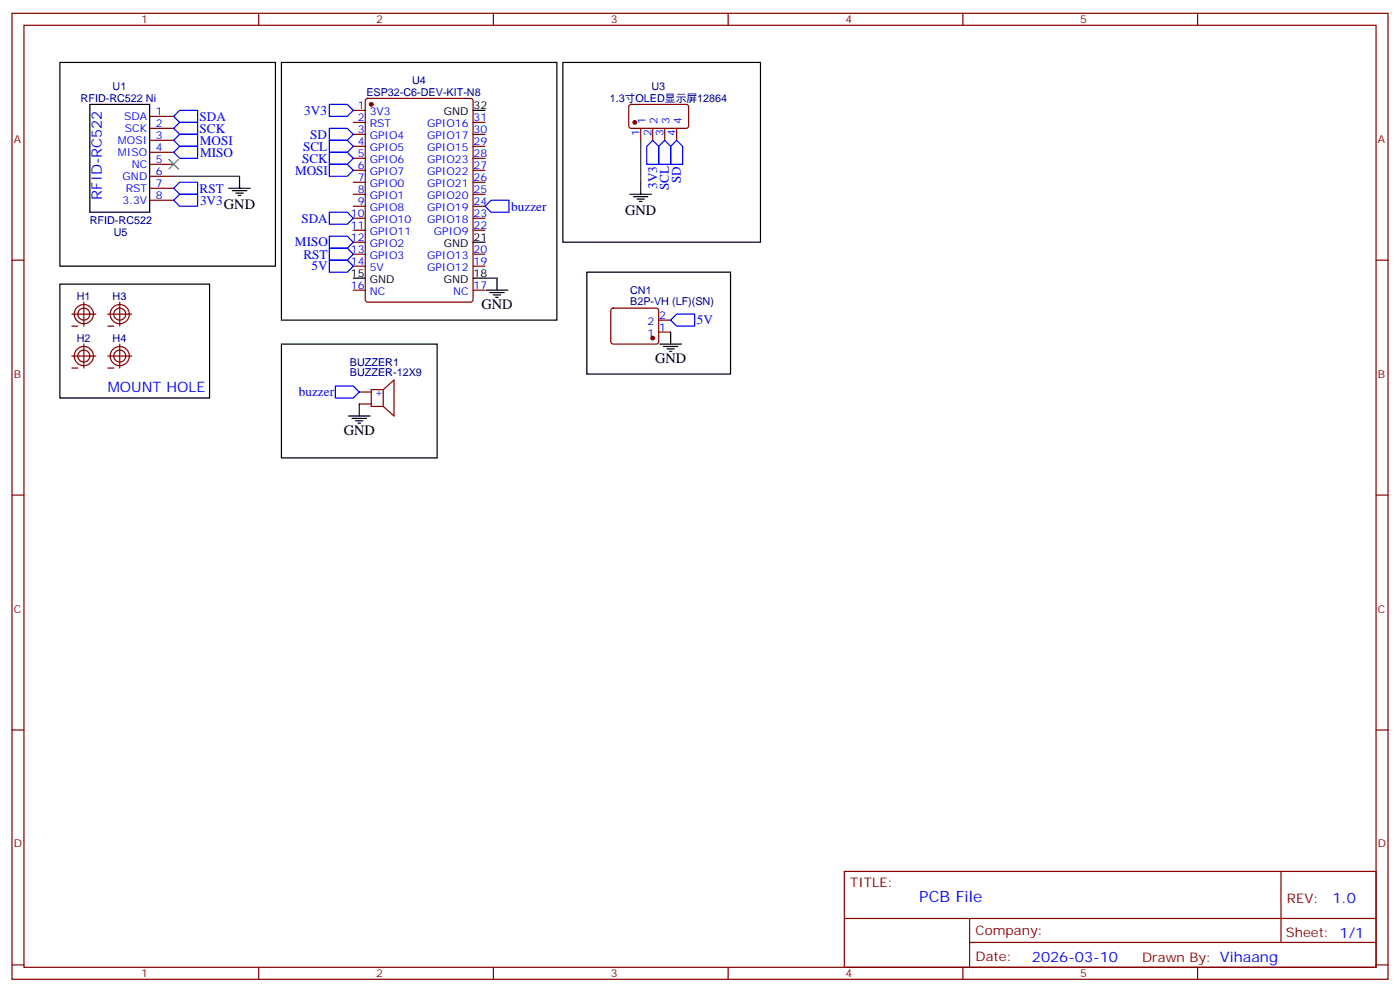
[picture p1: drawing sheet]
<svg xmlns="http://www.w3.org/2000/svg" width="412mm" height="292mm" viewBox="0 0 412 292" stroke-linecap="round" stroke-linejoin="round" font-family="sans-serif">
<g fill="none" stroke="#870000" stroke-width=".35">
<path d="M3.5 3.9h405.4v284.4h-405.4zM7.1 7.4h398.2v277.3h-398.2zM76.2 3.9v3.5M145.3 3.9v3.5M214.5 3.9v3.5M283.6 3.9v3.5M352.8 3.9v3.5M44.1 34.3h7.1M44.1 37.8h7.1M104.1 32.5h3.5M104.1 36h3.5M104.1 39.5h3.5"/>
<path d="M107.8 29.2l.5-.2h30.3l.7 .4v58.8l-.4 .7h-30.6l-.6-.4-.1-58.8zM139.3 36h3.6M139.3 39.5h3.6M185.4 30.9l.5-.2 16.5 .1 .4 .6v6l-.7 .4-16.5-.1-.4-.6v-5.7zM188.7 37.8v3.5M192.3 37.8v3.5M195.8 37.8v3.5M199.3 37.8v3.5M44.1 41.3h7.1M44.1 44.8h7.1M44.1 48.4h7.1M44.1 51.9h7.1"/>
<path d="M44.1 55.4h7.1M44.1 58.9h7.1M104.1 43.1h3.5M104.1 46.6h3.5M104.1 50.1h3.5M104.1 53.7h3.5M104.1 57.2h3.5M139.3 43.1h3.6M139.3 46.6h3.6M139.3 50.1h3.6M139.3 53.7h3.6M139.3 57.2h3.6"/>
<path d="M3.5 76.6h3.6M104.1 60.7h3.5M104.1 64.2h3.5M104.1 67.8h3.5M104.1 71.3h3.5M104.1 74.8h3.5M104.1 78.4h3.5M139.3 60.7h3.6M139.3 64.2h3.6M139.3 67.8h3.6M139.3 74.8h3.6M139.3 78.4h3.6"/>
<path d="M405.3 76.6h3.6M21.2 92.5h7M21.2 96h1.7M24.7 88.9v7.1M31.7 92.5h7.1M31.7 96h1.8M35.3 88.9v7.1M104.1 85.4h3.5M139.3 85.4h3.6M180.2 90.9l.4-.2h12.7l.5 .2 .2 .5v9.5l-.7 .4-13-.1-.4-.6v-9.2zM194 97.8h3.6M194 94.2h3.6"/>
<path d="M21.2 104.8h7M21.2 108.3h1.7M24.7 101.3v7M31.7 104.8h7.1M31.7 108.3h1.8M35.3 101.3v7M105.8 118.9h3.6M105.8 115.4h3.6M112.9 114.7h-3.5v4.9h3.5M112.9 114.7v4.9M112.9 114.7l3.2-2.8v10.5l-3.2-2.8M3.5 145.7h3.6"/>
<path d="M405.3 145.7h3.6M3.5 214.9h3.6M405.3 214.9h3.6M248.7 256.5h156.6v28.2h-156.6zM377.3 256.5v20.9M248.7 270.4h156.5M285.6 277.4h119.6M285.6 270.4v14.1M3.5 284h3.6M76.2 284.7v3.6M145.3 284.7v3.6M214.5 284.7v3.6"/>
<path d="M283.6 284.7v3.6M352.8 284.7v3.6M405.3 284h3.6"/>
<circle cx="24.7" cy="92.5" r="2.82"/>
<circle cx="24.7" cy="92.5" r="1.76"/>
<circle cx="35.3" cy="92.5" r="2.82"/>
<circle cx="35.3" cy="92.5" r="1.76"/>
<circle cx="24.7" cy="104.8" r="2.82"/>
<circle cx="24.7" cy="104.8" r="1.76"/>
<circle cx="35.3" cy="104.8" r="2.82"/>
<circle cx="35.3" cy="104.8" r="1.76"/>
</g>
<g fill="none" stroke="#000" stroke-width=".35">
<path d="M17.6 18.4h63.5v60h-63.5zM82.9 18.4h81.1v75.8h-81.1zM165.8 18.4h58.2v52.9h-58.2zM26.5 30.7h17.6v31.8h-17.6zM139.3 32.5h3.6M67.4 55.4h6.3M68.4 56.1h4.3M69.5 56.8h2.1M70.2 57.5h.7M70.6 51.9v3.5M185.6 57.2h6.3M186.6 57.9h4.3"/>
<path d="M187.7 58.6h2.1M188.4 59.3h.7M188.7 53.7v3.5M139.3 71.3h3.6M17.6 83.6h44.1v33.6h-44.1zM104.1 81.9h3.5M139.3 81.9h3.6M143.2 85.4h6.4M144.3 86.1h4.2M145.3 86.8h2.2M146 87.5h.8M146.4 81.9v3.5"/>
<path d="M172.9 80.1h42.3v30h-42.3zM197.6 97.8v3.5M82.9 101.3h45.9v33.5h-45.9zM105.8 118.9v3.5M194.4 101.3h6.3M195.4 102h4.3M196.5 102.7h2.1M197.2 103.4h.7M102.7 122.4h6.3M103.7 123.2h4.2M104.8 123.9h2.1M105.5 124.6h.7"/>
</g>
<g fill="#870000" stroke="#870000" stroke-width=".35">
<circle cx="187" cy="36" r=".53"/>
<circle cx="192.3" cy="99.5" r=".53"/>
<circle cx="109.4" cy="30.7" r=".53"/>
</g>
<g fill="none" stroke="#00f" stroke-width=".35">
<path d="M51.2 37.8l1.7-1.8h5.3v3.5h-5.3zM52.9 32.5h5.3v3.5h-5.3l-1.7-1.7zM97 30.7h5.3l1.8 1.8-1.8 1.8h-5.3zM97 37.8h5.3l1.8 1.7-1.8 1.8h-5.3zM51.2 58.9l1.7-1.7h5.3v3.5h-5.3zM51.2 55.4l1.7-1.7h5.3v3.5h-5.3zM51.2 44.8l1.7-1.7h5.3v3.5h-5.3zM51.2 41.3l1.7-1.8h5.3v3.6h-5.3zM97 41.3h5.3l1.8 1.8-1.8 1.7h-5.3zM97 48.4h5.3l1.8 1.7-1.8 1.8h-5.3zM97 44.8h5.3l1.8 1.8-1.8 1.8h-5.3zM192.3 41.3l1.7 1.8v5.3h-3.5v-5.3z"/>
<path d="M195.8 41.3l1.8 1.8v5.3h-3.6v-5.3zM199.3 41.3l1.8 1.8v5.3h-3.5v-5.3zM97 76.6h5.3l1.8 1.8-1.8 1.7h-5.3zM97 62.5h5.3l1.8 1.7-1.8 1.8h-5.3zM97 73.1h5.3l1.8 1.7-1.8 1.8h-5.3zM97 69.5h5.3l1.8 1.8-1.8 1.8h-5.3zM142.9 60.7l1.7-1.8h5.3v3.6h-5.3zM197.6 94.2l1.7-1.7h5.3v3.5h-5.3zM98.8 113.6h5.3l1.7 1.8-1.7 1.8h-5.3z"/>
</g>
<path d="M51.2 51.9h19.4M188.7 41.3v12.4M142.9 81.9h3.5" fill="none" stroke="#008700" stroke-width=".35"/>
<path d="M49.7 47l2.9 2.8M52.6 47l-2.9 2.8" fill="none" stroke="#3c3" stroke-width=".35"/>
<text font-size="4.6" fill="#00f" x="270.8" y="265.5">PCB File</text>
<g font-size="4.2" fill="#00f">
<text x="30" y="58.8" transform="rotate(-90 30 58.8)">RFID-RC522</text>
<text x="31.7" y="115.4">MOUNT HOLE</text>
<text x="392.5" y="265.8">1.0</text>
<text x="304" y="283.1">2026-03-10</text>
</g>
<g font-size="4.2">
<text x="66" y="61.5">GND</text>
<text x="184.1" y="63.3">GND</text>
<text x="141.8" y="91.1">GND</text>
<text x="193" y="106.9">GND</text>
<text x="101.2" y="128.1">GND</text>
</g>
<g font-size="3.9" fill="#00f">
<text x="58.8" y="35.5">SDA</text>
<text x="89.6" y="33.8">3V3</text>
<text x="58.8" y="39.1">SCK</text>
<text x="91.4" y="40.9">SD</text>
<text x="58.9" y="42.6">MOSI</text>
<text x="58.9" y="46.1">MISO</text>
<text x="89" y="47.9">SCK</text>
<text x="89.3" y="44.4">SCL</text>
<text x="86.9" y="51.4">MOSI</text>
<text x="200.6" y="53.9" transform="rotate(-90 200.6 53.9)">SD</text>
<text x="58.8" y="56.7">RST</text>
<text x="193.5" y="55.6" transform="rotate(-90 193.5 55.6)">3V3</text>
<text x="197" y="56" transform="rotate(-90 197 56)">SCL</text>
<text x="58.9" y="60.2">3V3</text>
<text x="88.8" y="65.5">SDA</text>
<text x="150.6" y="62">buzzer</text>
<text x="86.9" y="72.5">MISO</text>
<text x="89.4" y="76.1">RST</text>
<text x="91.7" y="79.6">5V</text>
<text x="205.3" y="95.5">5V</text>
<text x="88.1" y="116.6">buzzer</text>
</g>
<g font-size="3.9" fill="#800">
<text x="250.5" y="261.1">TITLE:</text>
<text x="379.1" y="265.8">REV:</text>
<text x="287.4" y="275.3">Company:</text>
<text x="378.7" y="275.9">Sheet: 1/1</text>
<text x="287.4" y="283">Date:</text>
<text x="336.4" y="283.1">Drawn By: Vihaang</text>
</g>
<g font-size="3.2" fill="#800">
<text x="41.6" y="6.9">1</text>
<text x="110.8" y="6.9">2</text>
<text x="179.9" y="6.9">3</text>
<text x="249.1" y="6.9">4</text>
<text x="318.2" y="6.9">5</text>
<text x="4.1" y="42">A</text>
<text x="405.9" y="42">A</text>
<text x="4.1" y="111.2">B</text>
<text x="405.9" y="111.2">B</text>
<text x="4.1" y="180.3">C</text>
<text x="405.9" y="180.3">C</text>
<text x="4.1" y="249.4">D</text>
<text x="405.9" y="249.4">D</text>
<text x="41.6" y="287.7">1</text>
<text x="110.8" y="287.7">2</text>
<text x="179.9" y="287.7">3</text>
<text x="249.1" y="287.7">4</text>
<text x="318.2" y="287.7">5</text>
</g>
<g font-size="3.2" fill="#000080">
<text x="33.2" y="26.6">U1</text>
<text x="107.9" y="28.3">ESP32-C6-DEV-KIT-N8</text>
<text x="121.4" y="24.7">U4</text>
<text x="191.9" y="26.5">U3</text>
<text x="23.8" y="30.1">RFID-RC522 Ni</text>
<text x="179.6" y="30.1">1.3寸OLED显示屏12864</text>
<text x="26.5" y="66">RFID-RC522</text>
<text x="33.5" y="69.5">U5</text>
<text x="22.6" y="88.4">H1</text>
<text x="33.2" y="88.3">H3</text>
<text x="185.6" y="89.6">B2P-VH (LF)(SN)</text>
<text x="185.6" y="86.5">CN1</text>
<text x="22.6" y="100.7">H2</text>
<text x="33.2" y="100.7">H4</text>
<text x="103.1" y="107.6">BUZZER1</text>
<text x="103.1" y="110.8">BUZZER-12X9</text>
</g>
<g font-size="3.2" fill="#00f">
<text x="36.6" y="35.3">SDA</text>
<text x="45.9" y="33.9">1</text>
<text x="105.4" y="32.1">1</text>
<text x="105.4" y="35.7">2</text>
<text x="108.9" y="33.9">3V3</text>
<text x="139.5" y="35.7">31</text>
<text x="36.8" y="38.8">SCK</text>
<text x="45.9" y="37.4">2</text>
<text x="45.9" y="41">3</text>
<text x="105.4" y="39.2">3</text>
<text x="108.9" y="37.4">RST</text>
<text x="108.9" y="41">GPIO4</text>
<text x="125.8" y="41">GPIO17</text>
<text x="125.8" y="37.4">GPIO16</text>
<text x="139.5" y="39.2">30</text>
<text x="188.4" y="40" transform="rotate(-90 188.4 40)">1</text>
<text x="190.1" y="36.5" transform="rotate(-90 190.1 36.5)">1</text>
<text x="191.9" y="40" transform="rotate(-90 191.9 40)">2</text>
<text x="193.7" y="36.5" transform="rotate(-90 193.7 36.5)">2</text>
<text x="195.4" y="40" transform="rotate(-90 195.4 40)">3</text>
<text x="197.2" y="36.5" transform="rotate(-90 197.2 36.5)">3</text>
<text x="199" y="40" transform="rotate(-90 199 40)">4</text>
<text x="200.7" y="36.5" transform="rotate(-90 200.7 36.5)">4</text>
<text x="34.7" y="42.4">MOSI</text>
<text x="34.7" y="45.9">MISO</text>
<text x="45.9" y="44.5">4</text>
<text x="105.4" y="42.7">4</text>
<text x="105.4" y="46.2">5</text>
<text x="108.9" y="44.5">GPIO5</text>
<text x="125.8" y="44.5">GPIO15</text>
<text x="139.5" y="46.2">28</text>
<text x="139.5" y="42.7">29</text>
<text x="36.1" y="53">GND</text>
<text x="38.8" y="49.4">NC</text>
<text x="45.9" y="48">5</text>
<text x="45.9" y="51.5">6</text>
<text x="105.4" y="49.8">6</text>
<text x="105.4" y="53.3">7</text>
<text x="108.9" y="48">GPIO6</text>
<text x="108.9" y="51.5">GPIO7</text>
<text x="125.8" y="51.5">GPIO22</text>
<text x="125.8" y="48">GPIO23</text>
<text x="139.5" y="53.3">26</text>
<text x="139.5" y="49.8">27</text>
<text x="37.1" y="56.5">RST</text>
<text x="45.9" y="55.1">7</text>
<text x="45.9" y="58.6">8</text>
<text x="105.4" y="56.8">8</text>
<text x="108.9" y="55.1">GPIO0</text>
<text x="108.9" y="58.6">GPIO1</text>
<text x="125.8" y="58.6">GPIO20</text>
<text x="125.8" y="55.1">GPIO21</text>
<text x="139.5" y="56.8">25</text>
<text x="36" y="60">3.3V</text>
<text x="103.4" y="63.9">10</text>
<text x="105.4" y="60.4">9</text>
<text x="108.9" y="62.1">GPIO8</text>
<text x="108.9" y="65.7">GPIO10</text>
<text x="125.8" y="65.7">GPIO18</text>
<text x="125.8" y="62.1">GPIO19</text>
<text x="139.5" y="63.9">23</text>
<text x="139.5" y="60.4">24</text>
<text x="103.4" y="67.4">11</text>
<text x="103.4" y="70.9">12</text>
<text x="108.9" y="69.2">GPIO11</text>
<text x="127.8" y="69.2">GPIO9</text>
<text x="139.5" y="67.4">22</text>
<text x="103.4" y="74.5">13</text>
<text x="103.4" y="78">14</text>
<text x="108.9" y="72.7">GPIO2</text>
<text x="108.9" y="76.2">GPIO3</text>
<text x="125.8" y="76.2">GPIO13</text>
<text x="139.5" y="78">19</text>
<text x="139.5" y="74.5">20</text>
<text x="108.9" y="79.8">5V</text>
<text x="125.8" y="79.8">GPIO12</text>
<text x="103.4" y="85.1">16</text>
<text x="108.9" y="86.8">NC</text>
<text x="133.5" y="86.8">NC</text>
<text x="139.5" y="85.1">17</text>
<text x="190.7" y="95.6">2</text>
<text x="194.2" y="93.9">2</text>
<text x="190.7" y="99.2">1</text>
<text x="194.2" y="97.4">1</text>
<text x="110.4" y="116.5">+</text>
</g>
<g font-size="3.2">
<text x="130.8" y="33.9">GND</text>
<text x="139.5" y="32.1">32</text>
<text x="139.5" y="70.9">21</text>
<text x="130.8" y="72.7">GND</text>
<text x="103.4" y="81.5">15</text>
<text x="108.9" y="83.3">GND</text>
<text x="130.8" y="83.3">GND</text>
<text x="139.5" y="81.5">18</text>
</g>
</svg>
